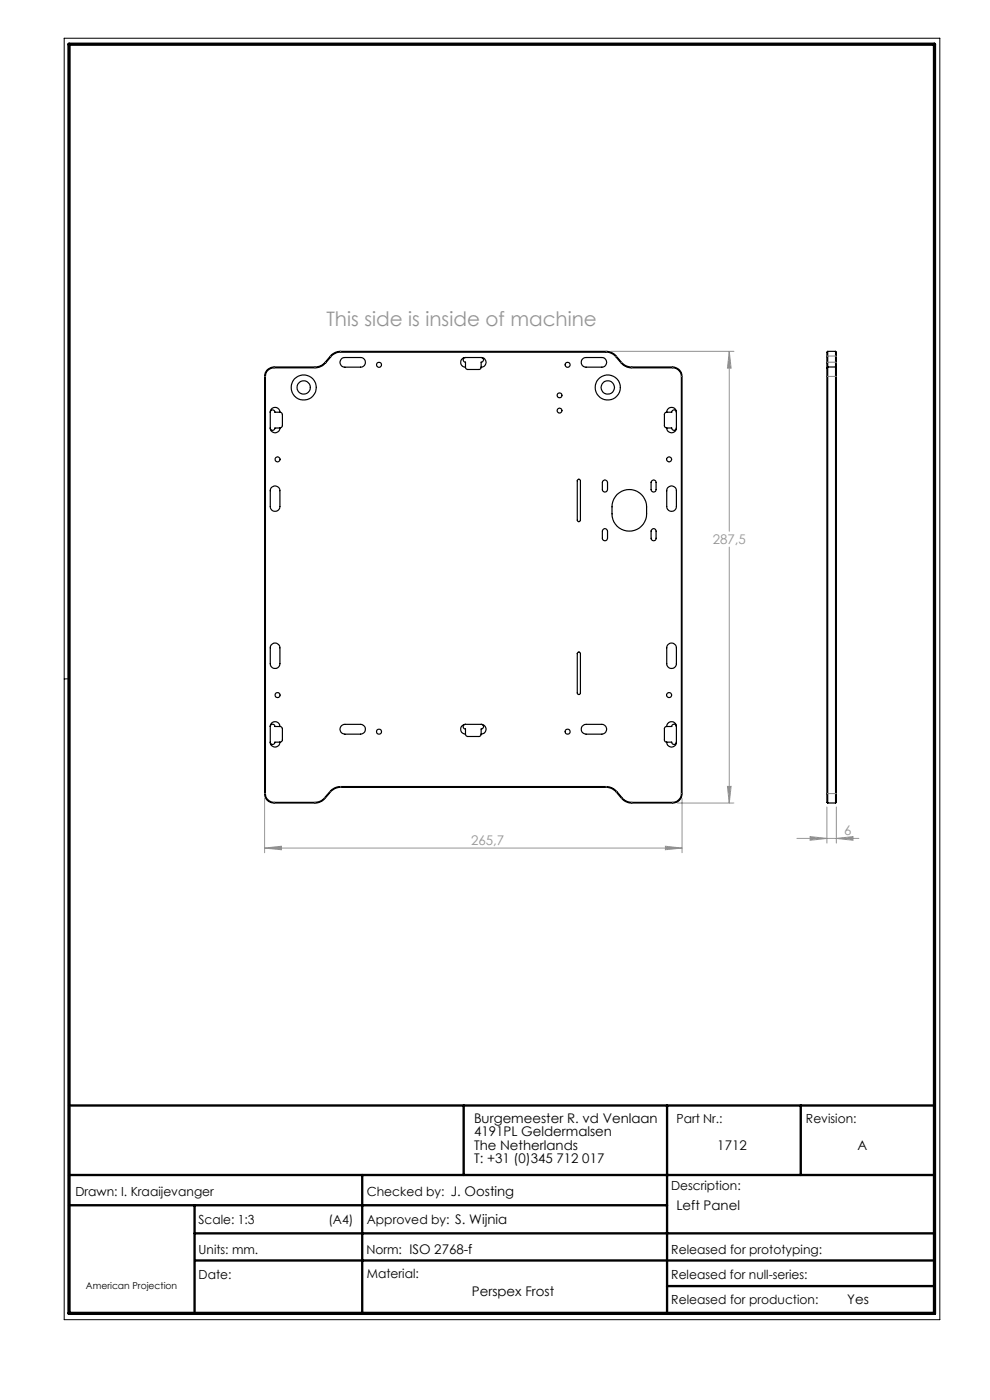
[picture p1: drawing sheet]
<svg xmlns="http://www.w3.org/2000/svg" width="210mm" height="297mm" viewBox="0 0 210 297" stroke-linecap="round" stroke-linejoin="round" font-family="sans-serif">
<path d="M13.6 8.1h185.8v271.9h-185.8zM14.6 144h-1" fill="none" stroke="#000" stroke-width=".21"/>
<path d="M14.6 234.5h183.6M98.4 234.5v14.8M141.5 234.5v44.1M169.9 234.5v14.8M14.6 249.3h183.6M14.6 255.7h126.9M41.3 255.7v22.9M76.8 249.3v29.3M41.3 261.7h156.9M41.4 267.4h156.8M141.5 272.8h56.7" fill="none" stroke="#000" stroke-width=".5"/>
<path d="M14.6 9.4h183.6v269.2h-183.6z" fill="none" stroke="#000" stroke-width=".7"/>
<g fill="none" stroke="#959595" stroke-width=".21">
<path d="M129.6 74.5h26.1M154.7 74.5l.4 3.6h-.8zM154.7 74.5v38.2M154.7 116.1v54.3M56.1 179.9l3.6-.4v.8zM56.1 169.4v11.5M56.1 179.9h88.6M141.1 179.5l3.6 .4-3.6 .4zM143.7 170.4h12M144.7 169.4v11.5M154.3 166.8h.8l-.4 3.6zM169.1 177.9h13.1"/>
<path d="M171.8 177.5l3.6 .4-3.6 .4zM175.4 171.2v7.7M177.4 177.9l3.5-.4v.8zM177.4 171.2v7.7"/>
</g>
<path d="M56.1 179.9l3.6-.4v.8zM141.1 179.5l3.6 .4-3.6 .4zM154.3 166.8h.8l-.4 3.6zM154.7 74.5l.4 3.6h-.8zM171.8 177.5l3.6 .4-3.6 .4zM177.4 177.9l3.5-.4v.8z" fill="#959595"/>
<g fill="none" stroke="#000" stroke-width=".25">
<path d="M56.7 78.5l.7-.5 .7-.1h8.7a2.81 2.81 0 0 0 2.2-1l1.1-1.3a2.7 2.7 0 0 1 2.1-1.1h56.4a2.7 2.7 0 0 1 2.1 1.1l1.1 1.3a2.81 2.81 0 0 0 2.2 1h8.7a1.99 1.99 0 0 1 2 2v88.5a1.93 1.93 0 0 1-2 2h-8.7a2.81 2.81 0 0 1-2.2-1l-1.1-1.3a2.7 2.7 0 0 0-2.1-1.1h-56.4a2.7 2.7 0 0 0-2.1 1.1l-1.1 1.3a2.81 2.81 0 0 1-2.2 1h-8.7a1.93 1.93 0 0 1-2-2v-88.5l.2-.8zM56.8 78.6l.6-.4 .7-.2h8.7a3.2 3.2 0 0 0 2.3-1l1.1-1.3a2.65 2.65 0 0 1 2-1h56.4a2.65 2.65 0 0 1 2 1l1.1 1.3a3 3 0 0 0 2.3 1h8.7a1.87 1.87 0 0 1 1.8 1.9v88.5a1.94 1.94 0 0 1-1.8 1.8h-8.7a2.65 2.65 0 0 1-2-.9l-1.1-1.3a3 3 0 0 0-2.3-1.1h-56.4a2.91 2.91 0 0 0-2.2 1.1l-1.2 1.3a2.65 2.65 0 0 1-2 .9h-8.7a1.87 1.87 0 0 1-1.8-1.8v-88.5a1.57 1.57 0 0 1 .5-1.3zM72.5 76l.7-.2h3.3a1.02 1.02 0 0 1 1 1.1 1.02 1.02 0 0 1-1 1h-3.3a1.04 1.04 0 0 1-1-.7 1.04 1.04 0 0 1 .3-1.2zM98.7 75.8a1.02 1.02 0 0 0-1 1.1 1.02 1.02 0 0 0 1 1M98.7 77.9l.1 .3 .3 .2h2.6l.3-.2 .1-.3M98.7 75.8a.49 .49 0 0 0-.5 .5 .49 .49 0 0 0 .5 .5v1.1M98.7 75.8h3.4M102.1 75.8a1.02 1.02 0 0 1 1 1.1 1.02 1.02 0 0 1-1 1M102.1 75.8a.5 .5 0 0 1 .5 .5 .5 .5 0 0 1-.5 .5v1.1M123.5 76.3l.5-.4 .3-.1h3.4a1.02 1.02 0 0 1 1 1.1 1.02 1.02 0 0 1-1 1h-3.4a1.02 1.02 0 0 1-.9-.6 1.02 1.02 0 0 1 .1-1zM175.4 78v92.2l.2 .2M175.6 77.9v92.5"/>
<path d="M175.6 74.5v3.4M175.6 74.5l-.2 .2v3.3M175.6 77.9h1.6M175.6 74.5h1.6M175.6 77.9l-.2 .1M177.2 77.9v92.5M177.2 74.5v3.4M177.2 74.5l.2 .2v3.3M177.2 77.9l.2 .1M177.4 78v92.2l-.2 .2M57.3 87.5a1.02 1.02 0 0 1 1-1.1 1.02 1.02 0 0 1 1.1 1.1M57.3 90.8a1.02 1.02 0 0 0 1 1 1.02 1.02 0 0 0 1.1-1"/>
<path d="M57.3 87.5a.49 .49 0 0 1 .5-.5 .49 .49 0 0 1 .5 .5h1.1M57.3 90.8a.49 .49 0 0 0 .5 .5 .49 .49 0 0 0 .5-.5h1.1M57.3 87.5v3.3M59.4 87.5h.3l.2 .4v2.6l-.5 .3M141.4 87.5a1.02 1.02 0 0 1 1.1-1.1 1.02 1.02 0 0 1 1 1.1M141.4 87.5h-.3l-.2 .3v2.6l.5 .4M141.4 90.8a1.02 1.02 0 0 0 1.1 1 1.02 1.02 0 0 0 1-1M141.4 90.8h1.1a.49 .49 0 0 0 .5 .5 .49 .49 0 0 0 .5-.5M141.4 87.5h1.1a.49 .49 0 0 1 .5-.5 .49 .49 0 0 1 .5 .5M143.5 87.5v3.3M57.5 103.5a1.04 1.04 0 0 1 1.1-.4 1.04 1.04 0 0 1 .8 1v3.4a1.02 1.02 0 0 1-1.1 1 1.02 1.02 0 0 1-1-1v-3.4zM122.5 101.8l.3-.1 .3 .2v8.4a.34 .34 0 0 1-.3 .4 .34 .34 0 0 1-.4-.4z"/>
<path d="M128 112.3a.53 .53 0 0 1 .5-.1 .53 .53 0 0 1 .4 .5v1.5a.55 .55 0 0 1-.6 .5 .55 .55 0 0 1-.5-.5v-1.5zM128 102a.55 .55 0 0 1 .5-.1 .55 .55 0 0 1 .4 .4v1.6a.55 .55 0 0 1-.6 .5 .55 .55 0 0 1-.5-.5v-1.6zM130.9 104.9a3.7 3.7 0 0 1 4-.8 3.7 3.7 0 0 1 2.3 3.4 4.4 4.4 0 0 1-1.6 4.5 3.7 3.7 0 0 1-5.8-3 4.7 4.7 0 0 1 1.1-4.1zM138.3 112.3a.5 .5 0 0 1 .6-.1 .5 .5 0 0 1 .3 .5v1.5a.53 .53 0 0 1-.6 .5 .53 .53 0 0 1-.5-.5v-1.5zM138.3 102a.52 .52 0 0 1 .5-.1 .52 .52 0 0 1 .4 .4v1.6a.53 .53 0 0 1-.6 .5 .53 .53 0 0 1-.5-.5v-1.6zM141.6 103.5a1.04 1.04 0 0 1 1.2-.4 1.04 1.04 0 0 1 .7 1v3.4a1.02 1.02 0 0 1-1 1 1.02 1.02 0 0 1-1.1-1v-3.4zM57.5 136.8a1.03 1.03 0 0 1 1.2-.4 1.03 1.03 0 0 1 .7 1v3.4a1.02 1.02 0 0 1-1.1 1 1.02 1.02 0 0 1-1-1v-3.4zM122.6 138.4h.3l.2 .2v8.4a.34 .34 0 0 1-.3 .4 .34 .34 0 0 1-.4-.4v-8.4zM141.6 136.8a1.03 1.03 0 0 1 1.2-.4 1.03 1.03 0 0 1 .7 1v3.4a1.02 1.02 0 0 1-1 1 1.02 1.02 0 0 1-1.1-1v-3.4zM57.3 154.1a1.02 1.02 0 0 1 1-1 1.02 1.02 0 0 1 1.1 1M57.3 157.4a1.02 1.02 0 0 0 1 1.1 1.02 1.02 0 0 0 1.1-1.1M57.3 154.1a.49 .49 0 0 1 .5-.5 .49 .49 0 0 1 .5 .5h1.1"/>
<path d="M57.3 157.4a.49 .49 0 0 0 .5 .5 .49 .49 0 0 0 .5-.5h1.1M57.3 154.1v3.3M59.4 154.1l.3 .1 .2 .4v2.6l-.5 .2M72.3 154.1l.5-.4h.4h3.3a1.04 1.04 0 0 1 1 1 1.04 1.04 0 0 1-1 1h-3.3a1.04 1.04 0 0 1-1-.5 1.04 1.04 0 0 1 .1-1.1zM98.7 153.7a1.04 1.04 0 0 0-1 1 1.04 1.04 0 0 0 1 1M98.7 155.7l.2 .4 .2 .1h2.6l.2-.1 .2-.4M98.7 153.7a.49 .49 0 0 0-.5 .5 .49 .49 0 0 0 .5 .5v1M98.7 153.7h3.4M102.1 153.7a1.04 1.04 0 0 1 1 1 1.04 1.04 0 0 1-1 1M102.1 153.7a.5 .5 0 0 1 .5 .5 .5 .5 0 0 1-.5 .5v1M123.5 154.1l.5-.4h.3h3.4a1.04 1.04 0 0 1 1 1 1.04 1.04 0 0 1-1 1h-3.4a1.04 1.04 0 0 1-.9-.5 1.04 1.04 0 0 1 .1-1.1zM141.4 154.1a1.02 1.02 0 0 1 1.1-1 1.02 1.02 0 0 1 1 1"/>
<path d="M141.4 154.1l-.3 .1-.2 .3v2.6l.2 .3h.3M141.4 157.4a1.02 1.02 0 0 0 1.1 1.1 1.02 1.02 0 0 0 1-1.1M141.4 154.1h1.1a.49 .49 0 0 1 .5-.5 .49 .49 0 0 1 .5 .5M141.4 157.4h1.1a.49 .49 0 0 0 .5 .5 .49 .49 0 0 0 .5-.5M143.5 154.1v3.3M175.6 170.4h1.6"/>
<circle cx="80.4" cy="77.4" r=".53"/>
<circle cx="120.4" cy="77.4" r=".53"/>
<circle cx="58.9" cy="97.5" r=".53"/>
<circle cx="64.4" cy="82.2" r="1.42"/>
<circle cx="64.4" cy="82.2" r="2.67"/>
<circle cx="118.7" cy="83.9" r=".52"/>
<circle cx="118.7" cy="87.1" r=".51"/>
<circle cx="128.9" cy="82.2" r="1.43"/>
<circle cx="128.9" cy="82.2" r="2.66"/>
<circle cx="141.9" cy="97.5" r=".53"/>
<circle cx="58.9" cy="147.5" r=".54"/>
<circle cx="80.4" cy="155.2" r=".54"/>
<circle cx="120.4" cy="155.2" r=".54"/>
<circle cx="141.9" cy="147.5" r=".54"/>
</g>
<g fill="none" stroke="#808080" stroke-width=".21" stroke-dasharray="6.3 1.3 1.3 1.3 1.3 1.3">
<path d="M56.1 79.9h.2M58.1 77.9v.1M66.8 77.9v.1M69 76.8l.1 .1M70.1 75.5l.1 .1M72.3 74.5v.2M128.6 74.7v-.2M130.6 75.6l.2-.1M131.7 76.9l.2-.1M134 78v-.1M142.7 78v-.1M144.5 79.9h.2"/>
<path d="M175.4 79.9h.2M175.4 76.9l.2-.1M175.4 75.6l.2-.1M175.6 79.9h1.6M175.6 75.5h1.6M177.3 79.9h.1M177.3 76.8h-1.7M177.4 76.9l-.1-.1M177.4 75.6l-.1-.1M56.1 168.4h.2M58.1 170.4v-.2M66.8 170.4v-.2"/>
<path d="M69 169.3l-.1-.1M70.1 168l-.1-.1M72.3 167v-.1M128.6 166.9v.1M130.9 167.9l-.1 .1M132 169.2l-.1 .1M134 170.2v.2M142.7 170.2v.2M144.5 168.4h.2M175.4 168.4h.2M177.3 168.4h.1M177.3 168.4h-1.7"/>
</g>
<text font-size="4.2" fill="#959595" x="69.2" y="69.2">This side is inside of machine</text>
<g font-size="2.8" fill="#959595">
<text x="151.2" y="115.4">287,5</text>
<text x="99.9" y="179.3">265,7</text>
<text x="179.1" y="177.2">6</text>
</g>
<g font-size="2.8">
<text x="100.5" y="238.2">Burgemeester R. vd Venlaan</text>
<text x="100.5" y="241.1">4191PL Geldermalsen</text>
<text x="100.5" y="243.9">The Netherlands</text>
<text x="152.2" y="243.9">1712</text>
<text x="181.9" y="243.9">A</text>
<text x="100.5" y="246.7">T: +31 (0)345 712 017</text>
<text x="143.5" y="256.7">Left Panel</text>
<text x="100.1" y="275">Perspex Frost</text>
<text x="179.7" y="276.6">Yes</text>
</g>
<g font-size="2.7">
<text x="143.5" y="238.2">Part Nr.:</text>
<text x="171" y="238.2">Revision:</text>
<text x="16" y="253.7">Drawn: I. Kraaijevanger</text>
<text x="77.8" y="253.7">Checked by: J. Oosting</text>
<text x="142.4" y="252.5">Description:</text>
<text x="42.1" y="259.7">Scale: 1:3</text>
<text x="69.7" y="259.7">(A4)</text>
<text x="77.8" y="259.7">Approved by: S. Wijnia</text>
<text x="42.1" y="266">Units: mm.</text>
<text x="77.7" y="266">Norm: ISO 2768-f</text>
<text x="142.4" y="266">Released for prototyping:</text>
<text x="42.1" y="271.3">Date:</text>
<text x="77.8" y="271">Material:</text>
<text x="142.4" y="271.3">Released for null-series:</text>
<text x="142.4" y="276.6">Released for production:</text>
</g>
<text font-size="2" x="18.2" y="273.4">American Projection</text>
</svg>
